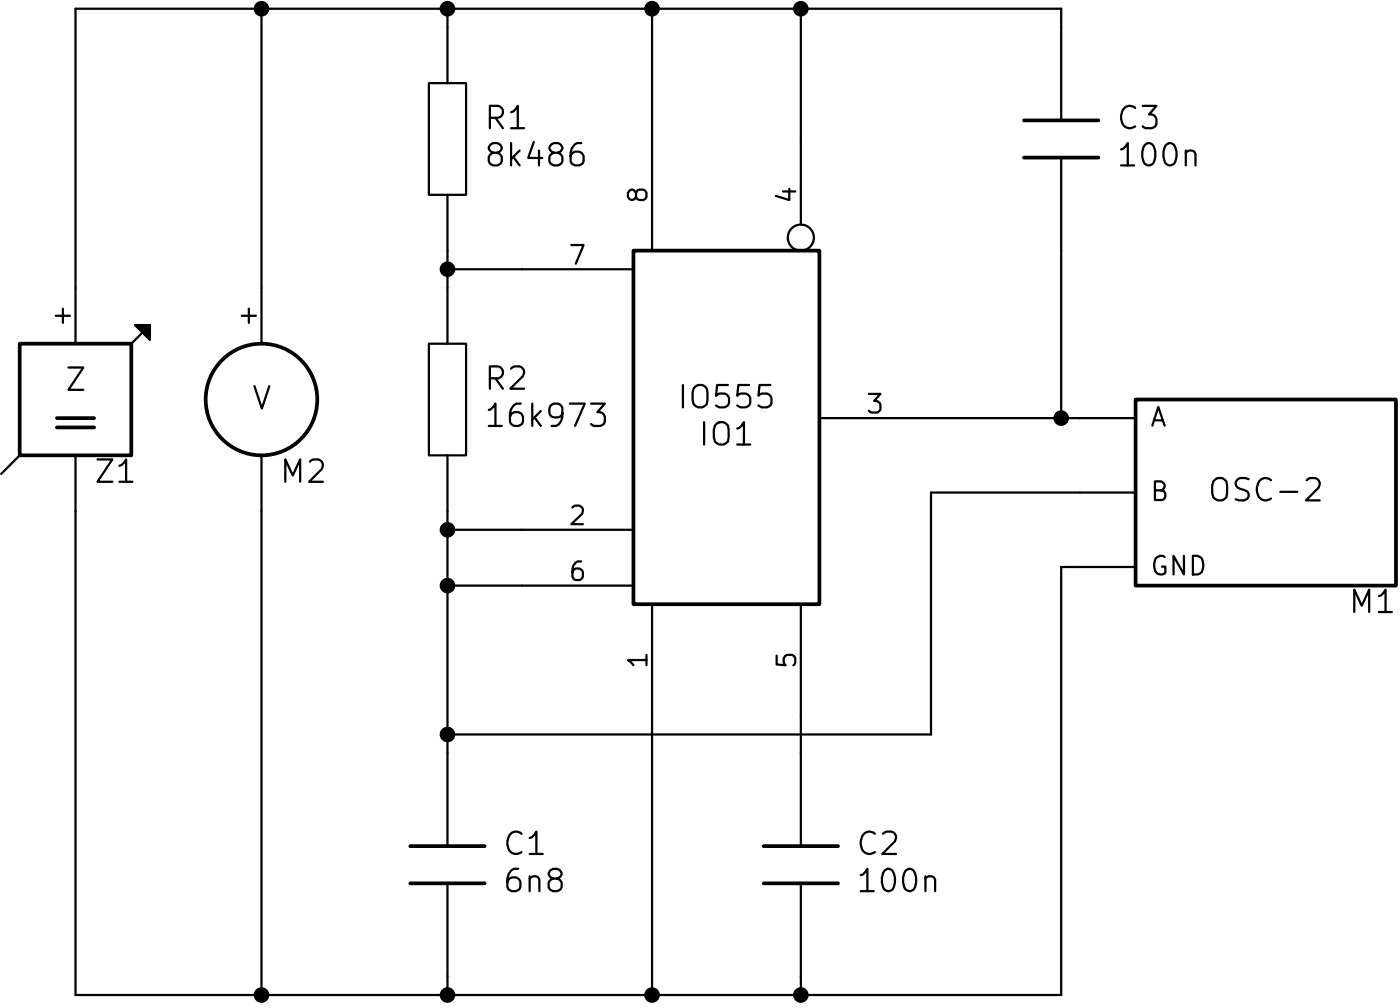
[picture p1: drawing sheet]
EESchema Schematic File Version 2
LIBS:elm
LIBS:power
LIBS:device
LIBS:transistors
LIBS:conn
LIBS:linear
LIBS:regul
LIBS:74xx
LIBS:cmos4000
LIBS:adc-dac
LIBS:memory
LIBS:xilinx
LIBS:special
LIBS:microcontrollers
LIBS:dsp
LIBS:microchip
LIBS:analog_switches
LIBS:motorola
LIBS:texas
LIBS:intel
LIBS:audio
LIBS:interface
LIBS:digital-audio
LIBS:philips
LIBS:display
LIBS:cypress
LIBS:siliconi
LIBS:opto
LIBS:atmel
LIBS:contrib
LIBS:valves
EELAYER 27 0
EELAYER END
$Descr A4 11693 8268
encoding utf-8
Sheet 1 1
Title ""
Date "23 mar 2014"
Rev ""
Comp ""
Comment1 ""
Comment2 ""
Comment3 ""
Comment4 ""
$EndDescr
$Comp
L OSC-2 M1
U 1 1
P 7600 3650
F 0 "M1" H 7950 3350 60  0000 R CNN
F 1 "OSC-2" H 7600 3650 60  0000 C CNN
F 2 "" H 7600 3650 60  0000 C CNN
F 3 "" H 7600 3650 60  0000 C CNN
	1    7600 3650
	1    0    0    -1  
$EndComp
$Comp
L IO555 IO1
U 1 1
P 6150 3450
F 0 "IO1" H 6150 3400 60  0000 C CNN
F 1 "IO555" H 6150 3500 60  0000 C CNN
F 2 "" H 5550 3000 60  0000 C CNN
F 3 "" H 5550 3000 60  0000 C CNN
	1    6150 3450
	1    0    0    -1  
$EndComp
$Comp
L R R2
U 1 1
P 5400 3400
F 0 "R2" H 5500 3450 60  0000 L CNN
F 1 "16k973" H 5500 3350 60  0000 L CNN
F 2 "~" H 5400 3400 60  0000 C CNN
F 3 "~" H 5400 3400 60  0000 C CNN
	1    5400 3400
	1    0    0    -1  
$EndComp
$Comp
L R R1
U 1 1
P 5400 2700
F 0 "R1" H 5500 2750 60  0000 L CNN
F 1 "8k486" H 5500 2650 60  0000 L CNN
F 2 "~" H 5400 2700 60  0000 C CNN
F 3 "~" H 5400 2700 60  0000 C CNN
	1    5400 2700
	1    0    0    -1  
$EndComp
$Comp
L C C2
U 1 1
P 6350 4650
F 0 "C2" H 6500 4700 60  0000 L CNN
F 1 "100n" H 6500 4600 60  0000 L CNN
F 2 "~" H 6350 4650 60  0000 C CNN
F 3 "~" H 6350 4650 60  0000 C CNN
	1    6350 4650
	1    0    0    -1  
$EndComp
$Comp
L C C1
U 1 1
P 5400 4650
F 0 "C1" H 5550 4700 60  0000 L CNN
F 1 "6n8" H 5550 4600 60  0000 L CNN
F 2 "~" H 5400 4650 60  0000 C CNN
F 3 "~" H 5400 4650 60  0000 C CNN
	1    5400 4650
	1    0    0    -1  
$EndComp
$Comp
L ZR= Z1
U 1 1
P 4400 3400
F 0 "Z1" H 4450 3200 60  0000 L CNN
F 1 "ZR=" H 4450 3600 60  0001 L CNN
F 2 "~" H 4400 3400 60  0000 C CNN
F 3 "~" H 4400 3400 60  0000 C CNN
	1    4400 3400
	1    0    0    -1  
$EndComp
$Comp
L V M2
U 1 1
P 4900 3400
F 0 "M2" H 4950 3200 60  0000 L CNN
F 1 "V" H 4900 3400 60  0001 C CNN
F 2 "~" H 4900 3400 60  0000 C CNN
F 3 "~" H 4900 3400 60  0000 C CNN
	1    4900 3400
	1    0    0    -1  
$EndComp
Wire Wire Line
	5400 3700 5400 4350
Wire Wire Line
	6700 3650 7100 3650
Wire Wire Line
	7100 3450 6700 3450
Wire Wire Line
	5400 4950 5400 5000
Wire Wire Line
	4400 5000 7050 5000
Wire Wire Line
	7050 5000 7050 3850
Wire Wire Line
	7050 3850 7100 3850
Wire Wire Line
	6350 4950 6350 5000
Connection ~ 6350 5000
Wire Wire Line
	6350 4350 6350 4250
Wire Wire Line
	5950 4250 5950 5000
Connection ~ 5950 5000
Connection ~ 5400 4300
Wire Wire Line
	5400 3100 5400 3000
Wire Wire Line
	5400 3900 5600 3900
Connection ~ 5400 3900
Wire Wire Line
	5400 3750 5600 3750
Connection ~ 5400 3750
Wire Wire Line
	5400 3050 5600 3050
Connection ~ 5400 3050
Wire Wire Line
	5400 2400 5400 2350
Wire Wire Line
	4400 2350 7050 2350
Wire Wire Line
	6350 2350 6350 2700
Wire Wire Line
	5950 2700 5950 2350
Connection ~ 5950 2350
Wire Wire Line
	4400 2350 4400 3100
Connection ~ 5400 2350
Wire Wire Line
	4400 3700 4400 5000
Connection ~ 5400 5000
Wire Wire Line
	4900 3700 4900 5000
Connection ~ 4900 5000
Wire Wire Line
	4900 3100 4900 2350
Connection ~ 4900 2350
Wire Wire Line
	5400 4300 6700 4300
Wire Wire Line
	6700 4300 6700 3650
$Comp
L C C3
U 1 1
P 7050 2700
F 0 "C3" H 7200 2750 60  0000 L CNN
F 1 "100n" H 7200 2650 60  0000 L CNN
F 2 "~" H 7050 2700 60  0000 C CNN
F 3 "~" H 7050 2700 60  0000 C CNN
	1    7050 2700
	1    0    0    -1  
$EndComp
Connection ~ 6350 2350
Wire Wire Line
	7050 3000 7050 3450
Connection ~ 7050 3450
Wire Wire Line
	7050 2350 7050 2400
$EndSCHEMATC
